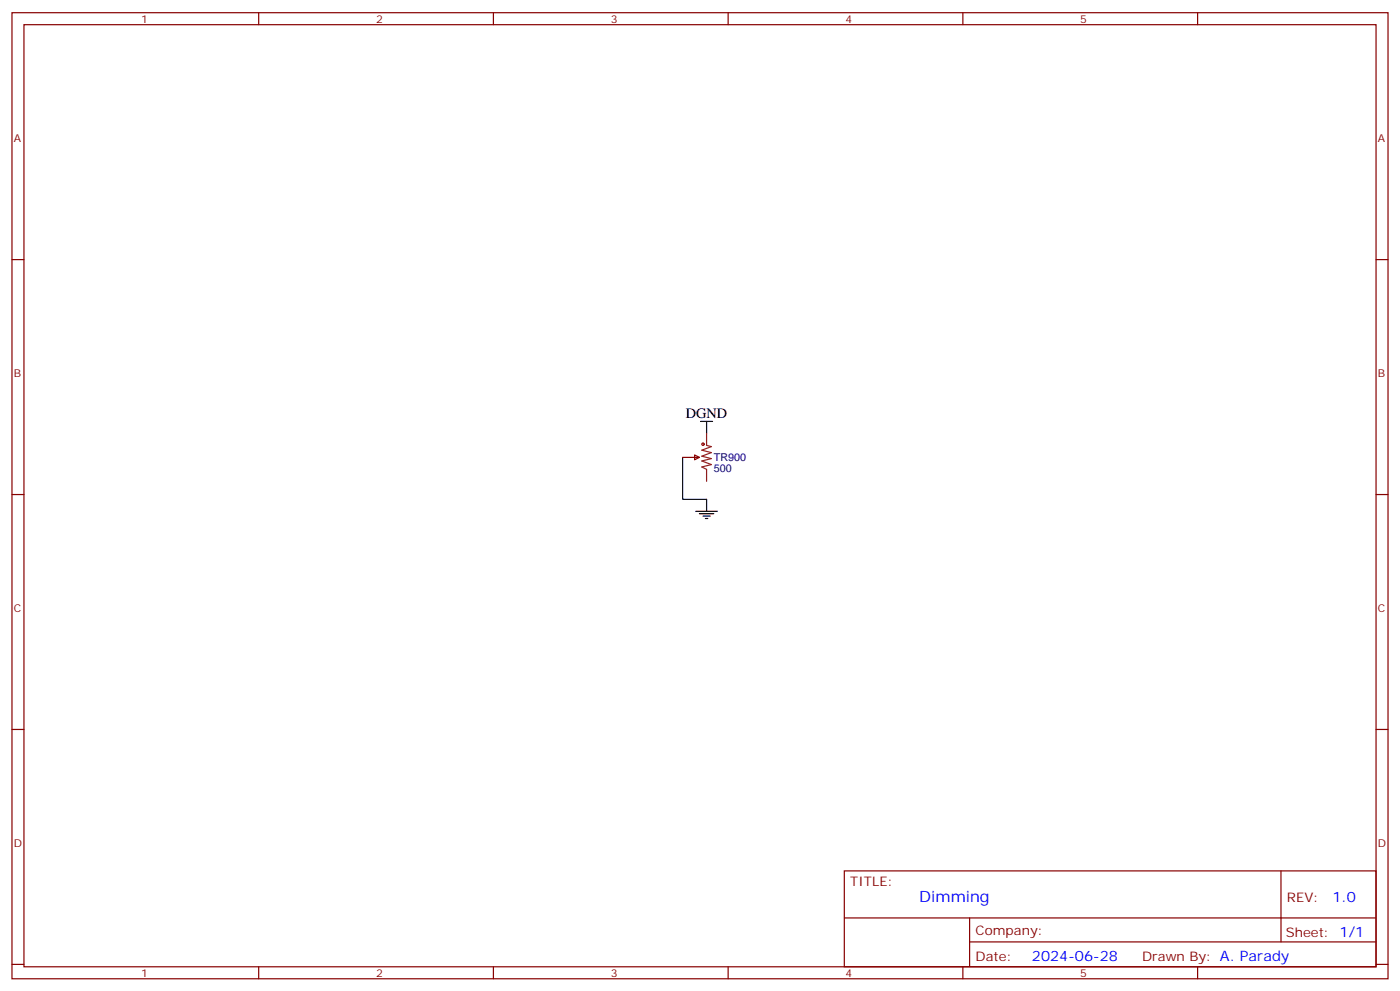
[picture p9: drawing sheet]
<svg xmlns="http://www.w3.org/2000/svg" width="412mm" height="292mm" viewBox="0 0 412 292" stroke-linecap="round" stroke-linejoin="round" font-family="sans-serif">
<g fill="none" stroke="#870000" stroke-width=".35">
<path d="M3.5 3.7h405.4v284.4h-405.4zM7.1 7.3h398.2v277.3h-398.2zM76.2 3.7v3.6M145.3 3.7v3.6M214.5 3.7v3.6M283.6 3.7v3.6M352.8 3.7v3.6M3.5 76.4h3.6M405.3 76.4h3.6M201.1 134.6h4.9M204.6 133.9l1.4 .7-1.4 .7zM3.5 145.6h3.6"/>
<path d="M405.3 145.6h3.6M3.5 214.7h3.6M405.3 214.7h3.6M248.7 256.3h156.6v28.3h-156.6zM377.3 256.4v20.8M248.7 270.2h156.5M285.6 277.2h119.6M285.6 270.2v14.1M3.5 283.8h3.6M76.2 284.6v3.5M145.3 284.6v3.5M214.5 284.6v3.5"/>
<path d="M283.6 284.6v3.5M352.8 284.6v3.5M405.3 283.8h3.6"/>
</g>
<path d="M206.4 124h3.5M208.1 124v3.6M205 150.5h6.3M206 151.2h4.3M207.1 151.9h2.1M207.8 152.6h.7M208.1 147v3.5" fill="none" stroke="#000" stroke-width=".35"/>
<path d="M201.1 134.6v12.4h7" fill="none" stroke="#008700" stroke-width=".35"/>
<circle cx="207.1" cy="130.7" r=".35" fill="none" stroke="#a10000" stroke-width=".35"/>
<path d="M208.1 127.6v3.5l1.4 .3-2.8 1.1 2.8 .7-2.8 1.1 2.8 .7-2.8 .7 2.8 1-2.8 .7 1.4 .7v3.6" fill="none" stroke="#8c2424" stroke-width=".35"/>
<text font-size="4.6" fill="#00f" x="270.8" y="265.4">Dimming</text>
<text font-size="4.2" x="202" y="123">DGND</text>
<g font-size="4.2" fill="#00f">
<text x="392.5" y="265.6">1.0</text>
<text x="304" y="283">2024-06-28</text>
</g>
<g font-size="3.9" fill="#800">
<text x="250.5" y="260.9">TITLE:</text>
<text x="379.1" y="265.6">REV:</text>
<text x="287.4" y="275.1">Company:</text>
<text x="378.7" y="275.7">Sheet: 1/1</text>
<text x="287.4" y="282.8">Date:</text>
<text x="336.4" y="282.9">Drawn By: A. Parady</text>
</g>
<g font-size="3.2" fill="#800">
<text x="41.6" y="6.7">1</text>
<text x="110.8" y="6.7">2</text>
<text x="179.9" y="6.7">3</text>
<text x="249.1" y="6.7">4</text>
<text x="318.2" y="6.7">5</text>
<text x="4.1" y="41.8">A</text>
<text x="405.9" y="41.8">A</text>
<text x="4.1" y="111">B</text>
<text x="405.9" y="111">B</text>
<text x="4.1" y="180.1">C</text>
<text x="405.9" y="180.1">C</text>
<text x="4.1" y="249.3">D</text>
<text x="405.9" y="249.3">D</text>
<text x="41.6" y="287.5">1</text>
<text x="110.8" y="287.5">2</text>
<text x="179.9" y="287.5">3</text>
<text x="249.1" y="287.5">4</text>
<text x="318.2" y="287.5">5</text>
</g>
<g font-size="3.2" fill="#000080">
<text x="210.3" y="135.8">TR900</text>
<text x="210.3" y="138.9">500</text>
</g>
</svg>
